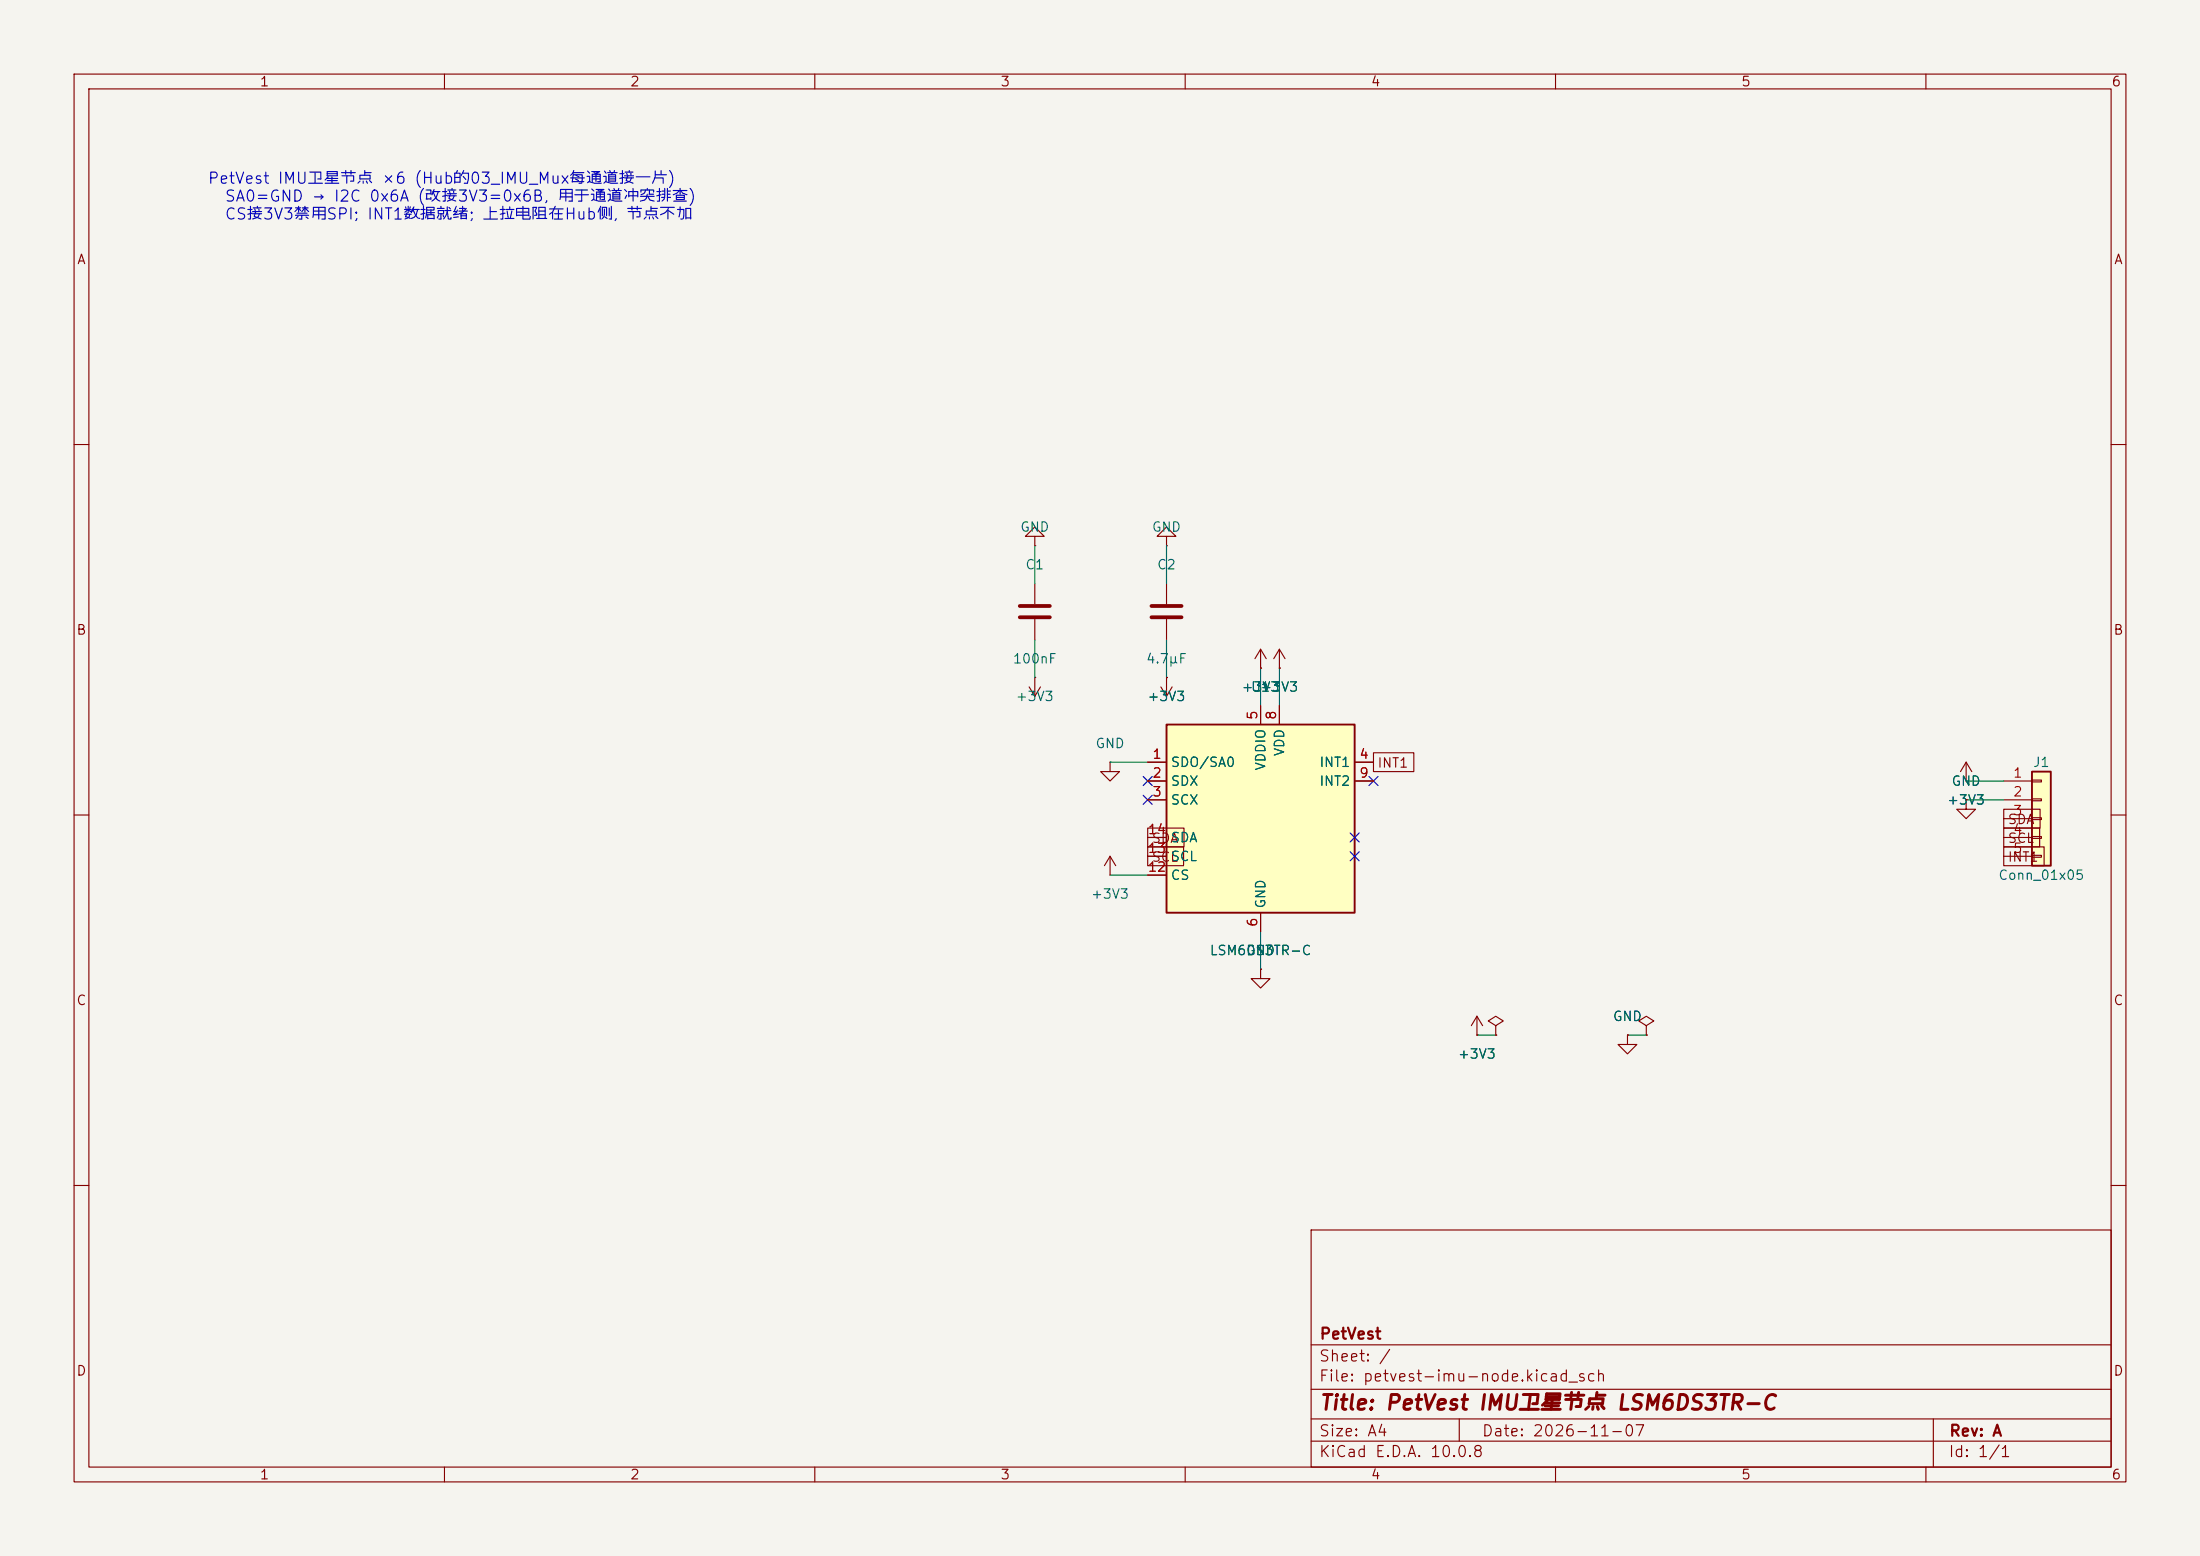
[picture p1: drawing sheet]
<svg xmlns="http://www.w3.org/2000/svg" width="297mm" height="210mm" viewBox="0 0 297 210" stroke-linecap="round" stroke-linejoin="round" font-family="sans-serif">
<path d="M0 0h297v210h-297z" fill="#f5f4ef" stroke="#f5f4ef" stroke-width=".14"/>
<g fill="none" stroke="#840000" stroke-width=".15">
<path d="M10 10h277v190h-277zM12 12h273v186h-273zM60 10v2M110 10v2M160 10v2M210 10v2M260 10v2M10 60h2M139.7 72.4h1.3l-1.3-1.3-1.3 1.3h1.3v1.3M139.7 73.7h.1M139.7 78.7v2.8M157.5 72.4h1.2l-1.2-1.3-1.3 1.3h1.3v1.3"/>
<path d="M157.5 73.7h.1M157.5 78.7v2.8M285 60h2M138.9 92.7l.8 1.3M139.7 91.4h.1M139.7 83.6v2.8M139.7 91.4v2.6M140.5 92.7l-.8 1.3M156.7 92.7l.8 1.3M157.5 91.4h.1M157.5 83.6v2.8M157.5 91.4v2.6"/>
<path d="M158.2 92.7l-.7 1.3M170.2 90.2h.1M170.2 87.6l-.8 1.3M170.2 87.6l.7 1.3M170.2 87.6v2.6M172.7 90.2h.1M172.7 87.6l-.7 1.3M172.7 87.6l.8 1.3M172.7 87.6v2.6M10 110h2M149.9 118.1h.1M149.9 102.9v1.2h1.2l-1.2 1.3-1.3-1.3h1.3"/>
<path d="M149.9 102.9h.1M149.9 115.6l-.8 1.2M149.9 115.6l.7 1.2M149.9 115.6v2.5M265.4 105.4h.1M265.4 108v1.2h1.3l-1.3 1.3-1.2-1.3h1.2M265.4 108h.1M265.4 102.9l-.7 1.2M265.4 102.9l.8 1.2M265.4 102.9v2.5M285 110h2M199.4 139.7h.1"/>
<path d="M199.4 137.2l-.8 1.2M199.4 137.2l.8 1.2M199.4 137.2v2.5M201.9 138.4l1-.6-1-.6-1 .6 1 .6v1.3M201.9 139.7h.1M219.7 139.7v1.3h1.3l-1.3 1.2-1.3-1.2h1.3M219.7 139.7h.1M222.2 138.4l1.1-.6-1.1-.6-1 .6 1 .6v1.3M222.2 139.7h.1M10 160h2M177 166h108v32h-108zM285 160h2"/>
<path d="M60 198v2M110 198v2M160 198v2M177 194.5h108M177 191.5h108M177 187.5h108M177 181.5h108M197 191.5v3M210 198v2M260 198v2M261 191.5v6.5"/>
</g>
<path d="M137.7 81.8h4M137.7 83.3h4M155.4 81.8h4.1M155.4 83.3h4.1" fill="none" stroke="#840000" stroke-width=".51"/>
<path d="M274.3 104.1h2.6v12.7h-2.6z" fill="#ffffc2"/>
<path d="M274.3 104.1h2.6v12.7h-2.6z" fill="none" stroke="#840000" stroke-width=".25"/>
<path d="M270.5 105.4h3.8M270.5 108h3.8M270.5 110.5h3.8M270.5 113h3.8M270.5 115.6h3.8M274.3 105.3h1.3v.2h-1.3zM274.3 107.8h1.3v.3h-1.3zM274.3 110.4h1.3v.2h-1.3zM274.3 112.9h1.3v.3h-1.3zM274.3 115.4h1.3v.3h-1.3z" fill="none" stroke="#840000" stroke-width=".15"/>
<path d="M157.5 97.8h25.4v25.4h-25.4z" fill="#ffffc2"/>
<path d="M157.5 97.8h25.4v25.4h-25.4z" fill="none" stroke="#840000" stroke-width=".25"/>
<g fill="none" stroke="#840000" stroke-width=".15">
<path d="M157.5 91.4h.1M170.2 90.2h.1M170.2 95.3v2.5M172.7 90.2h.1M172.7 95.3v2.5M154.9 111.8h4.9v2.5h-4.9zM154.9 114.3h4.9v2.5h-4.9zM154.9 102.9h2.6M154.9 105.4h2.6M154.9 108h2.6M154.9 118.1h2.6M154.9 115.6h2.6"/>
<path d="M154.9 113h2.6M182.9 102.9h2.5M182.9 105.4h2.5M185.4 101.6h5.5v2.5h-5.5zM265.4 105.4h.1M265.4 108h.1M270.5 109.2h4.9v2.6h-4.9zM270.5 111.8h4.9v2.5h-4.9zM270.5 114.3h5.5v2.5h-5.5zM170.2 130.8v1.3h1.2l-1.2 1.3-1.3-1.3h1.3M170.2 130.8h.1M170.2 123.2v2.5"/>
<path d="M199.4 139.7h.1M201.9 139.7h.1M219.7 139.7h.1M222.2 139.7h.1"/>
</g>
<g fill="none" stroke="#009600" stroke-width=".15">
<path d="M139.7 73.7v5M157.5 73.7v5M139.7 86.4v5M157.5 86.4v5M170.2 90.2v5.1M172.7 90.2v5.1M149.9 102.9h5M149.9 118.1h5M265.4 108h5.1M265.4 105.4h5.1M170.2 125.7v5.1M199.4 139.7h2.5"/>
<path d="M219.7 139.7h2.5"/>
</g>
<path d="M154.3 107.3l1.2 1.3M154.3 104.8l1.2 1.2M155.5 107.3l-1.2 1.3M155.5 104.8l-1.2 1.2M182.3 115l1.2 1.2M182.3 112.4l1.2 1.2M183.5 115l-1.2 1.2M183.5 112.4l-1.2 1.2M184.8 104.8l1.2 1.2M186 104.8l-1.2 1.2" fill="none" stroke="#000084" stroke-width=".15"/>
<text font-size="2" fill="#840000" x="178" y="190.8">Title: PetVest IMU卫星节点 LSM6DS3TR-C</text>
<g font-size="1.5" fill="#0000c2">
<text x="28" y="25.2">PetVest IMU卫星节点 ×6 (Hub的03_IMU_Mux每通道接一片)</text>
<text x="30.2" y="27.6">SA0=GND → I2C 0x6A (改接3V3=0x6B, 用于通道冲突排查)</text>
<text x="30.2" y="30">CS接3V3禁用SPI; INT1数据就绪; 上拉电阻在Hub侧, 节点不加</text>
</g>
<g font-size="1.5" fill="#840000">
<text x="178" y="184.1">Sheet: /</text>
<text x="178" y="181.1">PetVest</text>
<text x="178" y="186.8">File: petvest-imu-node.kicad_sch</text>
<text x="178" y="197">KiCad E.D.A. 10.0.8</text>
<text x="178" y="194.2">Size: A4</text>
<text x="200" y="194.2">Date: 2026-11-07</text>
<text x="263" y="197">Id: 1/1</text>
<text x="263" y="194.2">Rev: A</text>
</g>
<g font-size="1.3" fill="#840000">
<text x="35" y="12">1</text>
<text x="85" y="12">2</text>
<text x="135" y="12">3</text>
<text x="185" y="12">4</text>
<text x="235" y="12">5</text>
<text x="285" y="12">6</text>
<text x="10.3" y="36">A</text>
<text x="285.3" y="36">A</text>
<text x="10.2" y="86">B</text>
<text x="285.2" y="86">B</text>
<text x="185.9" y="103.9">INT1</text>
<text x="271" y="111.5">SDA</text>
<text x="155.4" y="114.1">SDA</text>
<text x="155.4" y="116.6">SCL</text>
<text x="271" y="114.1">SCL</text>
<text x="271" y="116.6">INT1</text>
<text x="10.2" y="136">C</text>
<text x="285.2" y="136">C</text>
<text x="10.2" y="186">D</text>
<text x="285.2" y="186">D</text>
<text x="35" y="200">1</text>
<text x="85" y="200">2</text>
<text x="135" y="200">3</text>
<text x="185" y="200">4</text>
<text x="235" y="200">5</text>
<text x="285" y="200">6</text>
</g>
<g font-size="1.3" fill="#006464">
<text x="137.6" y="72.1">GND</text>
<text x="138.3" y="77.2">C1</text>
<text x="155.4" y="72.1">GND</text>
<text x="156.1" y="77.2">C2</text>
<text x="136.6" y="89.9">100nF</text>
<text x="154.6" y="89.9">4.7µF</text>
<text x="137" y="94.9">+3V3</text>
<text x="154.8" y="94.9">+3V3</text>
<text x="168.8" y="93.7">U1</text>
<text x="170.1" y="93.7">+3V3</text>
<text x="147.8" y="101.3">GND</text>
<text x="158" y="103.8">SDO/SA0</text>
<text x="158" y="106.4">SDX</text>
<text x="171.1" y="104.1" transform="rotate(-90 171.1 104.1)">VDDIO</text>
<text x="173.7" y="102.2" transform="rotate(-90 173.7 102.2)">VDD</text>
<text x="178" y="103.8">INT1</text>
<text x="178" y="106.4">INT2</text>
<text x="263.4" y="106.4">GND</text>
<text x="274.4" y="103.8">J1</text>
<text x="158" y="108.9">SCX</text>
<text x="158" y="114">SDA</text>
<text x="262.8" y="108.9">+3V3</text>
<text x="158" y="119.1">CS</text>
<text x="158" y="116.5">SCL</text>
<text x="269.7" y="119.1">Conn_01x05</text>
<text x="147.2" y="121.6">+3V3</text>
<text x="171.1" y="122.7" transform="rotate(-90 171.1 122.7)">GND</text>
<text x="163.2" y="129.2">LSM6DS3TR-C</text>
<text x="168.1" y="129.2">GND</text>
<text x="196.7" y="143.2">+3V3</text>
<text x="217.6" y="138.1">GND</text>
</g>
<g font-size="1.3" fill="#a90000">
<text x="170" y="97.3" transform="rotate(-90 170 97.3)">5</text>
<text x="172.6" y="97.3" transform="rotate(-90 172.6 97.3)">8</text>
<text x="155.5" y="102.7">1</text>
<text x="155.5" y="105.3">2</text>
<text x="155.5" y="107.8">3</text>
<text x="183.4" y="102.7">4</text>
<text x="183.4" y="105.3">9</text>
<text x="271.7" y="105.3">1</text>
<text x="271.7" y="107.8">2</text>
<text x="154.9" y="112.9">14</text>
<text x="271.7" y="110.4">3</text>
<text x="271.7" y="112.9">4</text>
<text x="154.9" y="118">12</text>
<text x="154.9" y="115.4">13</text>
<text x="271.7" y="115.4">5</text>
<text x="170" y="125.2" transform="rotate(-90 170 125.2)">6</text>
</g>
</svg>
